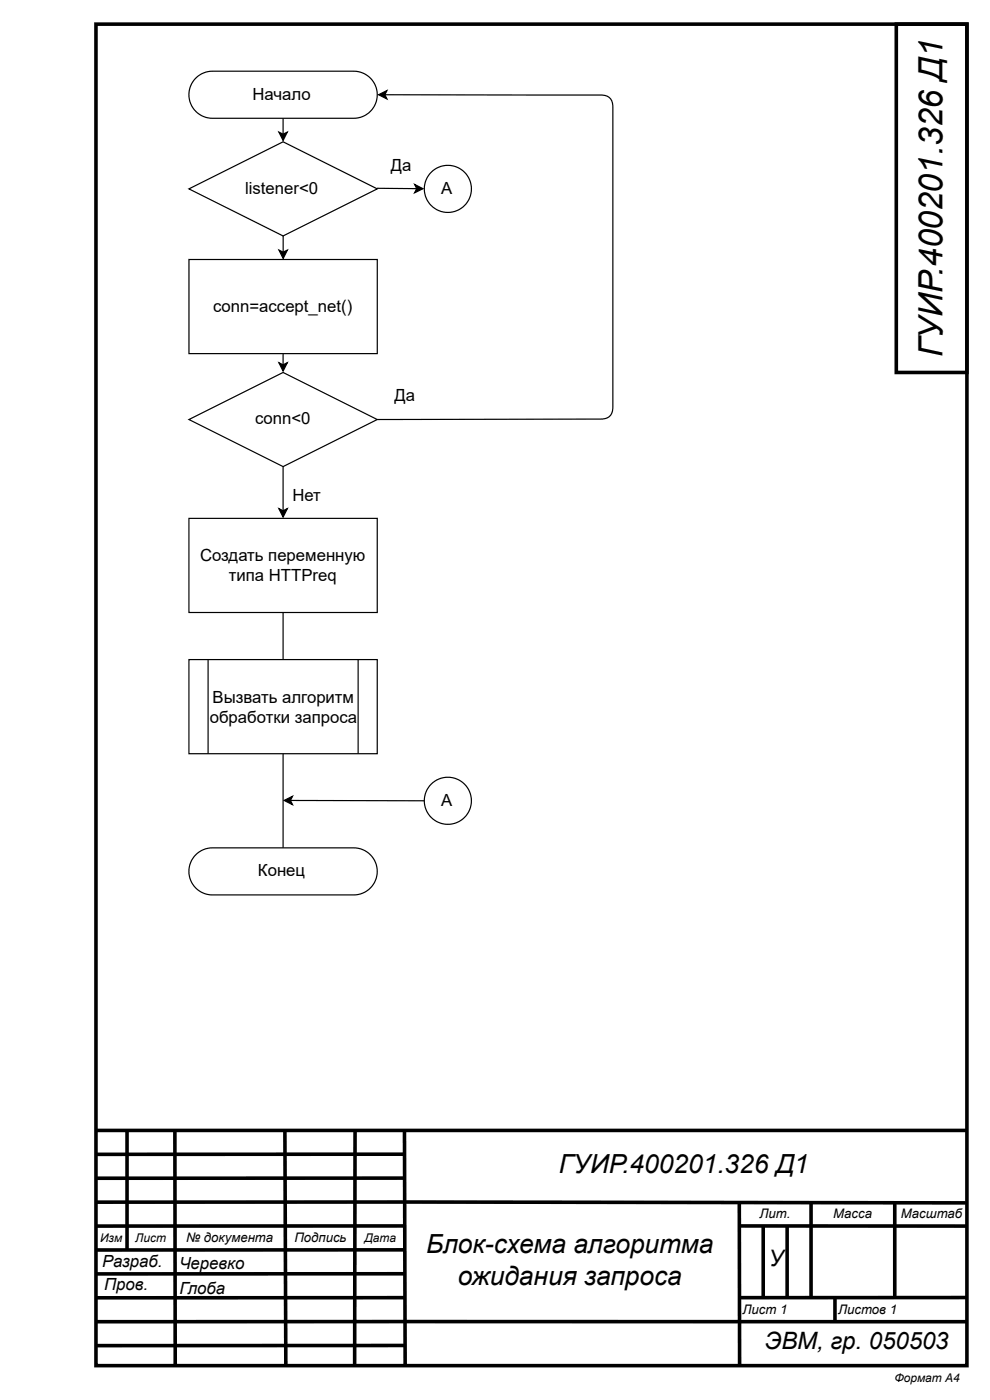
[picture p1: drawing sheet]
<svg xmlns="http://www.w3.org/2000/svg" width="210mm" height="297mm" viewBox="0 0 210 297" stroke-linecap="round" stroke-linejoin="round" font-family="sans-serif">
<g fill="none" stroke="#000" stroke-width=".76" stroke-linecap="butt">
<path d="M20.4 5.1h184.9v285h-184.9zM190.3 5.1h15v74h-15zM20.4 255.3l184.7 .2M20.4 240.1h184.9M27 240.1v25.4M37.1 240.1l.1 50M60.5 240.1l.2 49.7M75.4 240.1l-.1 50M85.9 250.2l-65.5 .1M85.9 245.1l-65.5 .1M85.9 240.1l.1 50M157 255.3l.1 34.5"/>
<path d="M172.2 255.3v20.3M190 255.3v20.3M85.9 275.6h-65.5M85.9 270.5l-65.5 .1M85.9 265.5h-65.5M85.9 260.4h-65.5M157 260.4h48.3M162.1 260.4v15.2M167.1 260.4v15.2M177.3 275.6v5.1M205.2 275.6h-48.2M20.4 280.7h184.9"/>
<path d="M85.9 285.8h-65.5"/>
</g>
<path d="M59.2 28.1l.9 .4 .9-.4-.9 1.7zM60.1 25.1v3.4" fill="none" stroke="#000" stroke-width=".25"/>
<path d="M59.2 28.1l.9 .4 .9-.4-.9 1.7z" fill="#000"/>
<path d="M41.6 16.6a5 5 0 0 1 3.5-1.5h30a5 5 0 0 1 5 5 5 5 0 0 1-5 5h-30a5 5 0 0 1-4.6-3.1 5 5 0 0 1 1.1-5.4z" fill="#fff"/>
<path d="M41.6 16.6a5 5 0 0 1 3.5-1.5h30a5 5 0 0 1 5 5 5 5 0 0 1-5 5h-30a5 5 0 0 1-4.6-3.1 5 5 0 0 1 1.1-5.4z" fill="none" stroke="#000" stroke-width=".25"/>
<path d="M40.1 89.1l20-10 20 10-20 10z" fill="#fff"/>
<path d="M80.4 20.1l1.8-.9-.5 .9 .5 .9zM81.7 20.1l45.9 .1a2.25 2.25 0 0 1 2.5 2.5v63.8a2.25 2.25 0 0 1-2.5 2.5l-47.5 .1M40.1 89.1l20-10 20 10-20 10zM60.1 99.1v9.4M59.2 108l.9 .5 .9-.5-.9 1.8z" fill="none" stroke="#000" stroke-width=".25"/>
<path d="M80.4 20.1l1.8-.9-.5 .9 .5 .9zM59.2 108l.9 .5 .9-.5-.9 1.8z" fill="#000"/>
<path d="M40.1 110.1h40v20h-40z" fill="#fff"/>
<path d="M40.1 110.1h40v20h-40z" fill="none" stroke="#000" stroke-width=".25"/>
<path d="M40.1 140.1h40v20h-40z" fill="#fff"/>
<path d="M60.1 130.1v10M40.1 140.1h40v20h-40zM44.2 140.1v20M76 140.1v20M60.1 160.1v20" fill="none" stroke="#000" stroke-width=".25"/>
<path d="M41.6 181.5a5 5 0 0 1 3.5-1.4h30a5 5 0 0 1 5 5 5 5 0 0 1-5 5h-30a5 5 0 0 1-4.6-3.1 5 5 0 0 1 1.1-5.5z" fill="#fff"/>
<path d="M41.6 181.5a5 5 0 0 1 3.5-1.4h30a5 5 0 0 1 5 5 5 5 0 0 1-5 5h-30a5 5 0 0 1-4.6-3.1 5 5 0 0 1 1.1-5.5z" fill="none" stroke="#000" stroke-width=".25"/>
<circle cx="95.1" cy="170.1" r="5" fill="#fff"/>
<g fill="none" stroke="#000" stroke-width=".25">
<path d="M59.2 53.1l.9 .5 .9-.5-.9 1.8zM60.1 50.1v3.5M60.3 170l1.8-.9-.4 .9 .4 .9zM61.7 170l28.4 .1"/>
<circle cx="95.1" cy="170.1" r="5"/>
</g>
<path d="M59.2 53.1l.9 .5 .9-.5-.9 1.8zM60.3 170l1.8-.9-.4 .9 .4 .9z" fill="#000"/>
<path d="M40.1 40.1l20-10 20 10-20 10z" fill="#fff"/>
<path d="M40.1 40.1l20-10 20 10-20 10z" fill="none" stroke="#000" stroke-width=".25"/>
<circle cx="95.1" cy="40.1" r="5" fill="#fff"/>
<g fill="none" stroke="#000" stroke-width=".25">
<path d="M80.1 40l8.4 .1M88.1 39.2l1.7 .9-1.8 .9 .5-.9zM59.2 77l.9 .5 .9-.5-.9 1.8zM60.1 75.1v2.4"/>
<circle cx="95.1" cy="40.1" r="5"/>
</g>
<path d="M88.1 39.2l1.7 .9-1.8 .9 .5-.9zM59.2 77l.9 .5 .9-.5-.9 1.8z" fill="#000"/>
<path d="M40.1 55.1h40v20h-40z" fill="#fff"/>
<path d="M40.1 55.1h40v20h-40z" fill="none" stroke="#000" stroke-width=".25"/>
<text font-size="7.1" x="200.2" y="75.8" transform="rotate(-90 200.2 75.8)">ГУИР.400201.326 Д1</text>
<g font-size="5.6">
<text x="118.7" y="249.1">ГУИР.400201.326 Д1</text>
<text x="90.5" y="266.1">Блок-схема алгоритма</text>
<text x="97.2" y="273">ожидания запроса</text>
</g>
<text font-size="5.1" x="162.4" y="286.4">ЭВМ, гр. 050503</text>
<text font-size="4.8" x="163.3" y="268.9">У</text>
<g font-size="3.6">
<text x="53.6" y="21.3">Начало</text>
<text x="52" y="41.1">listener&lt;0</text>
<text x="83" y="36.3">Да</text>
<text x="93.7" y="41.1">A</text>
<text x="45.3" y="66.3">conn=accept_net()</text>
<text x="83.8" y="85.1">Да</text>
<text x="54.2" y="90.1">conn&lt;0</text>
<text x="62.1" y="106.4">Нет</text>
<text x="42.5" y="119.1">Создать переменную</text>
<text x="48.6" y="123.4">типа HTTPreq</text>
<text x="45.2" y="149.3">Вызвать алгоритм</text>
<text x="44.5" y="153.6">обработки запроса</text>
<text x="93.7" y="171.2">A</text>
<text x="54.8" y="186.1">Конец</text>
<text x="21.7" y="269.2">Разраб.</text>
<text x="38.1" y="269.4">Черевко</text>
<text x="22.1" y="274">Пров.</text>
<text x="38.1" y="274.8">Глоба</text>
</g>
<g font-size="2.8">
<text x="39.5" y="263.8">№ документа</text>
<text x="62.5" y="263.8">Подпись</text>
<text x="161.3" y="258.8">Лит.</text>
<text x="176.9" y="258.8">Масса</text>
<text x="191.3" y="258.8">Масштаб</text>
<text x="157.7" y="279.1">Лист 1</text>
<text x="178" y="279.1">Листов 1</text>
</g>
<g font-size="2.5">
<text x="21.3" y="263.8">Изм</text>
<text x="28.7" y="263.8">Лист</text>
<text x="77.4" y="263.8">Дата</text>
<text x="189.9" y="293.5">Формат А4</text>
</g>
</svg>
